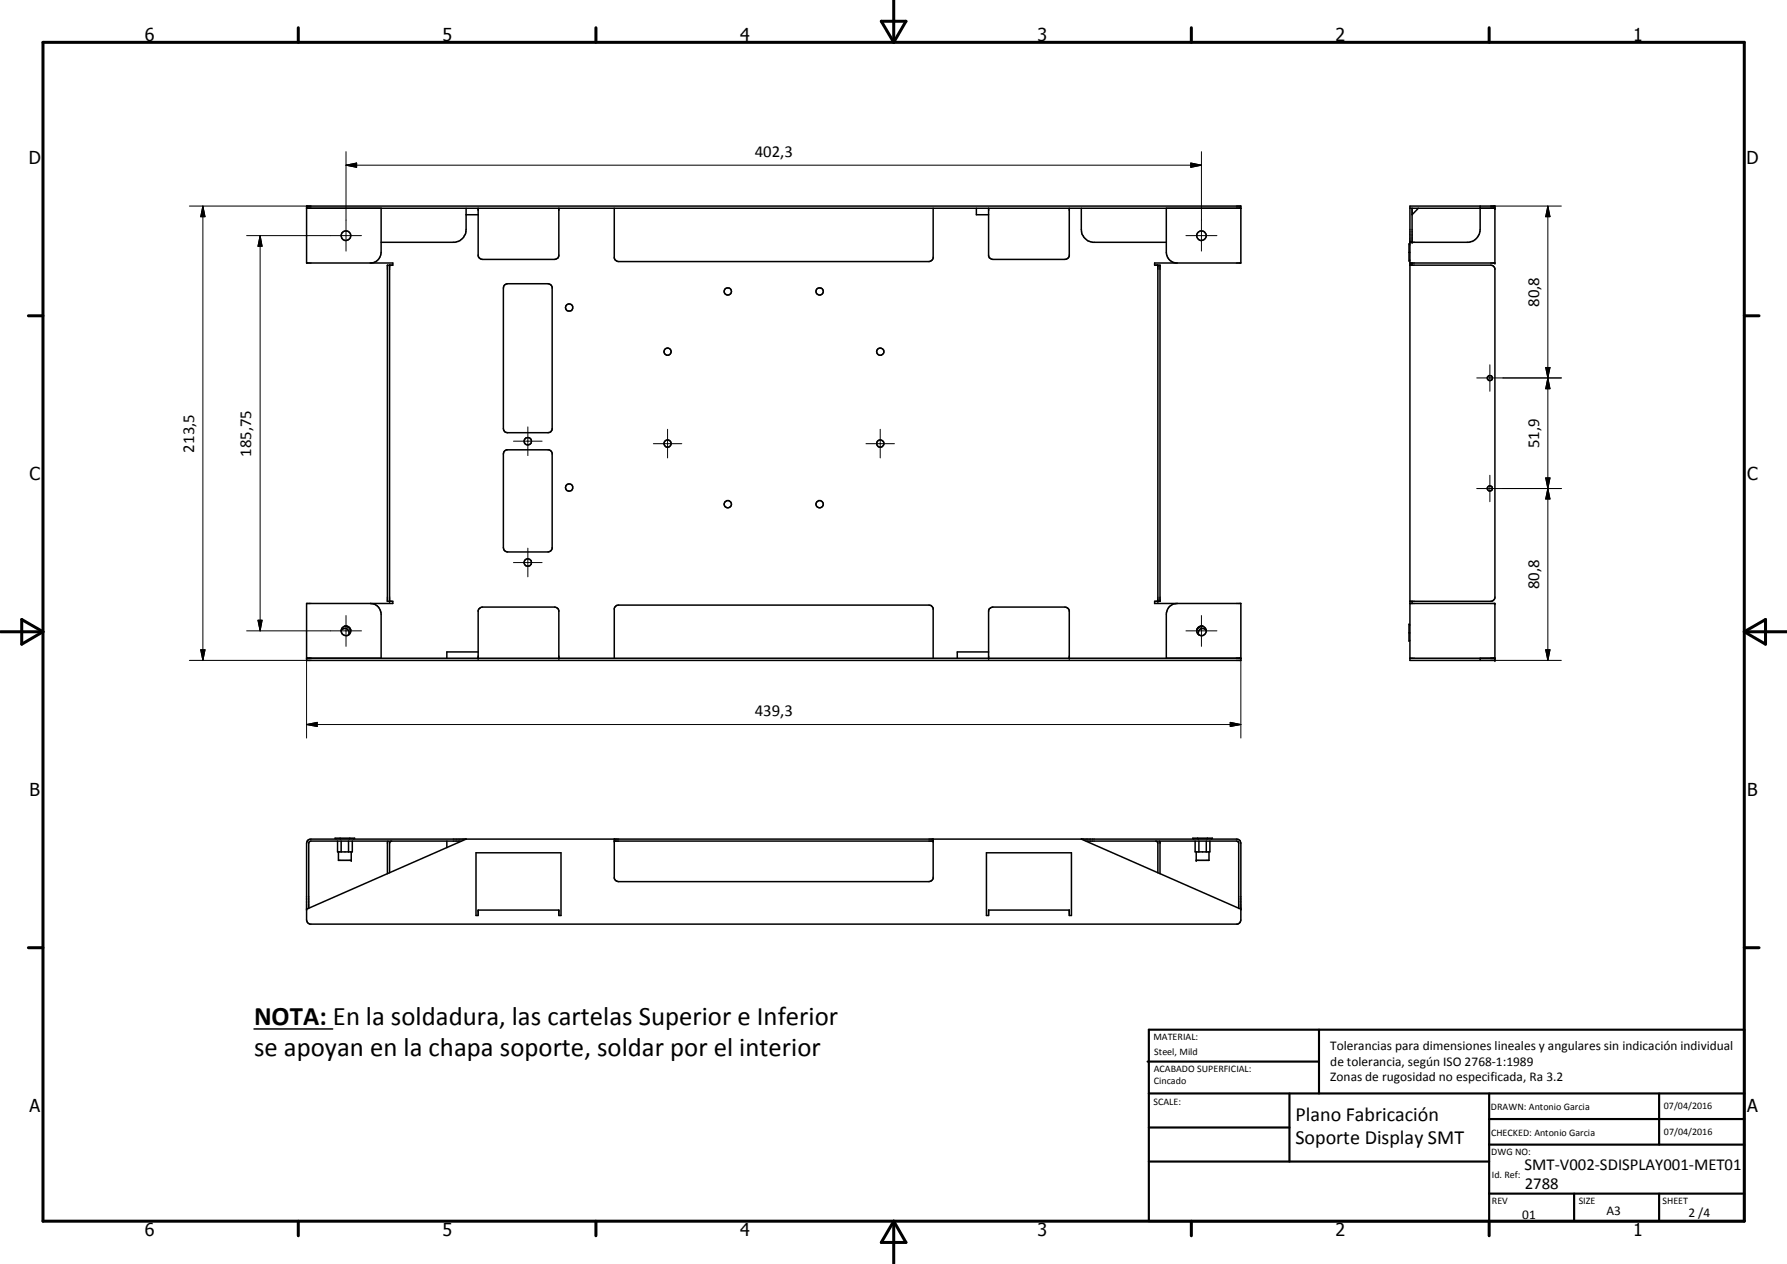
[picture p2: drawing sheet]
<svg xmlns="http://www.w3.org/2000/svg" width="420mm" height="297mm" viewBox="0 0 420 297" stroke-linecap="round" stroke-linejoin="round" font-family="sans-serif">
<g fill="none" stroke="#000" stroke-width=".35">
<path d="M72.1 48.4h219.6v13.4h-20.2v.5h1.2v79h-1.2v.5h20.2v13.4h-219.6v-13.4h20.3v-.5h-1.3v-79h1.3v-.5h-20.3zM72.1 48.9h219.6M89.6 48.9v10.4a2.52 2.52 0 0 1-2.5 2.5M109.6 48.9v5a3 3 0 0 1-2.6 3h-17.4M109.6 50.5h2.8M112.4 48.9v11.3l.2 .4 .8 .4h17l.7-.3 .3-.5v-11.3M144.4 48.9v11.8l.2 .4 .8 .4h73l.8-.4 .2-.4v-11.8M229.6 48.9v1.6h2.8M232.4 48.9v11.3l.2 .4 .8 .4h17l.5-.2 .5-.6v-11.3M254.2 48.9v5a3 3 0 0 0 2.7 3h17.3M274.2 48.9v10.4a2.52 2.52 0 0 0 2.6 2.5M331.3 59.3h.2"/>
<path d="M331.5 48.9h20M331.5 57.5l-.2-.2v4l.2-.2M332 48.9v8M333.5 48.9l-1.5 1.6M348 48.4v5.5a3.1 3.1 0 0 1-2.6 3h-13.9M91.6 62.3v79M118.6 67.1l.7-.4h9.6l.6 .2 .3 .6v33.4a.96 .96 0 0 1-.9 .8h-9.6a.93 .93 0 0 1-.9-1v-33zM272.2 62.3v79M331.5 61.8h20v-13.4h-20v106.8h20v-13.4h-20M331.5 62.3h19l.6 .2 .4 .6v77.4l-.4 .6-.6 .2h-19M332 61.8v.5M118.7 105.9l.4-.2h10l.6 .6 .1 22.6-.5 .7-.4 .1h-9.6l-.6-.2-.3-.4v-22.4z"/>
<path d="M72.1 154.7h219.6M80.2 148.2a1.01 1.01 0 0 1 1.4-.4 1.01 1.01 0 0 1 .3 1.4M81 147.2h.7M81.2 147.2l.7 .2 .6 .6-.4-.6M87.1 141.8a2.51 2.51 0 0 1 2.5 2.5v10.4M112.4 154.7v-11.2l.2-.5 .8-.3h17l.7 .2 .3 .6v11.2M112.4 153.2h-7.3v1.5M144.4 154.7v-11.7l.6-.7 .4-.1h73l.6 .2 .4 .6v11.7M232.4 154.7v-11.2l.2-.5 .8-.3h17l.5 .1 .5 .7v11.2M232.4 153.2h-7.3v1.5M276.8 141.8a2.51 2.51 0 0 0-2.6 2.5v10.4M282.1 147.2h.8"/>
<path d="M282.6 147.2l-.7 .2-.5 .6 .4-.6M283.6 148.2a1.01 1.01 0 0 0-1.4-.4 1.01 1.01 0 0 0-.3 1.4M331.3 148.7h.2M331.5 154.7h20M331.5 146.9l-.2-.2v4l.2-.2M332 141.3v.5M348 154.7v.5M72.3 197.5l.8-.3 218.1 .1a.87 .87 0 0 1 .5 .9v18l-.2 .6-.5 .4h-218.2l-.5-.4-.2-.6v-18zM79 197.2l-.2-.2h4.6l-.2 .2M79.4 197.7v2.5h3.4v-2.5M80 197v.2M80.2 197.7v2.5"/>
<path d="M81.9 197.7v2.5M82.2 197l-.1 .2M91.2 197.7l-.1 .3v7.3M92.1 197.7l-.5 .3v7.1M105.1 197.7v1.5M108.4 197.7h-35.5l-.3 .3v15.5M109.6 197.2l-37.5 16.5M144.4 197.2v9.2l.4 .6 .6 .2h73l.6-.2 .4-.6v-9.2M144.4 197.7h75M254.2 197.2l37.5 16.5M255.4 197.7h35.5l.3 .3v15.5M271.7 197.7l.5 .3v7.1"/>
<path d="M272.6 197.7l.1 .3v7.3M280.7 197.2l-.3-.2h4.7l-.3 .2M281 197.7v2.5h3.5v-2.5M281.6 197l.1 .2M281.9 197.7v2.5M283.6 197.7v2.5M283.9 197l-.1 .2M79.6 200.2v2h3v-2M111.9 200.4h20v14.7h-.5v-1.2h-19v1.2h-.5zM231.9 200.4h20v14.7h-.5v-1.2h-19v1.2h-.5zM281.3 200.2v2h3v-2M59.7 241.8h18.5"/>
<circle cx="81.3" cy="55.4" r="1.12"/>
<circle cx="282.5" cy="55.4" r="1.12"/>
<circle cx="133.8" cy="72.3" r=".86"/>
<circle cx="171.1" cy="68.5" r=".86"/>
<circle cx="192.7" cy="68.5" r=".86"/>
<circle cx="157" cy="82.7" r=".85"/>
<circle cx="207" cy="82.7" r=".85"/>
<circle cx="350.3" cy="88.8" r=".6"/>
<circle cx="124.1" cy="103.7" r=".88"/>
<circle cx="133.8" cy="114.6" r=".87"/>
<circle cx="157" cy="104.2" r=".85"/>
<circle cx="171.1" cy="118.5" r=".85"/>
<circle cx="192.7" cy="118.5" r=".85"/>
<circle cx="207" cy="104.2" r=".85"/>
<circle cx="350.3" cy="114.8" r=".61"/>
<circle cx="124.1" cy="132.2" r=".86"/>
<circle cx="81.3" cy="148.3" r="1.11"/>
<circle cx="282.5" cy="148.3" r="1.13"/>
</g>
<g fill="#000">
<circle cx="331.5" cy="56.9" r=".18"/>
<circle cx="332" cy="56.9" r=".18"/>
<circle cx="351.5" cy="48.9" r=".18"/>
<circle cx="351.5" cy="48.4" r=".18"/>
<circle cx="91.6" cy="62.3" r=".18"/>
<circle cx="272.2" cy="62.3" r=".18"/>
<circle cx="351.5" cy="61.8" r=".18"/>
<circle cx="91.6" cy="141.3" r=".18"/>
<circle cx="112.4" cy="154.7" r=".18"/>
<circle cx="131.4" cy="154.7" r=".18"/>
<circle cx="232.4" cy="154.7" r=".18"/>
<circle cx="251.4" cy="154.7" r=".18"/>
<circle cx="272.2" cy="141.3" r=".18"/>
<circle cx="351.5" cy="141.8" r=".18"/>
<circle cx="351.5" cy="154.7" r=".18"/>
<circle cx="351.5" cy="155.2" r=".18"/>
<circle cx="144.4" cy="197.7" r=".18"/>
<circle cx="144.4" cy="197.2" r=".18"/>
<circle cx="219.4" cy="197.7" r=".18"/>
<circle cx="219.4" cy="197.2" r=".18"/>
<circle cx="72.1" cy="213.7" r=".18"/>
<circle cx="82.6" cy="202.2" r=".18"/>
<circle cx="281.3" cy="202.2" r=".18"/>
<circle cx="291.7" cy="213.7" r=".18"/>
</g>
<g fill="none" stroke="#000" stroke-width=".71">
<path d="M10.1 9.9h400v277.1h-400zM70.1 6.5v3.4M140.1 6.5v3.4M207.2 5h5.8l-2.9 4.9zM210.1 0v9.9M280.1 6.5v3.4M350.1 6.5v3.4M6.7 74.2h3.4M410.1 74.2h3.5M.1 148.5h10M5.1 145.6l5 2.9-5 2.9zM410.1 148.5h10"/>
<path d="M410.1 148.5l5-2.9v5.8zM6.7 222.7h3.4M410.1 222.7h3.5M70.1 287v3.4M140.1 287v3.4M210.1 287v10M210.1 287l2.9 5h-5.8zM280.1 287v3.4M350.1 287v3.4"/>
</g>
<g fill="none" stroke="#000" stroke-width=".51">
<path d="M269.8 249.5h40.3M270.1 242h140v45h-140zM270.1 257h140M303.2 257v16M310.1 242v15M350.1 257v30M390.1 257v12M270.1 265h33.1M270.1 273h80M350.1 269h60M350.1 263h60M350.1 280.5h60"/>
<path d="M370.1 280.5v6.5M390.1 280.5v6.5"/>
</g>
<g fill="none" stroke="#000" stroke-width=".24">
<path d="M81.4 38.8l2.5-.5v1zM81.4 35.6v23.4M81.4 38.8h201.1M280 38.3l2.5 .5-2.5 .5zM282.5 35.6v23.4M44.5 48.4h28.6M47.7 48.4l.5 2.5h-1zM47.7 48.4v106.8M58 55.4h27M61.2 55.4l.4 2.5h-.9zM61.2 55.4v92.9M278.8 55.4h7.3"/>
<path d="M350.5 48.4h16.6M363.9 48.4l.5 2.5h-1zM363.9 48.4v106.8M347.2 88.8h19.9M350.3 85.7v6.2M363.4 86.4h1l-.5 2.4zM363.9 88.8l.5 2.6h-1zM120.7 103.7h6.8M124.1 100.3v6.8M153.6 104.3h6.7M157 100.9v6.7M203.6 104.3h6.7"/>
<path d="M207 100.9v6.7M347.2 114.8h19.9M350.3 111.7v6.2M363.4 112.3h1l-.5 2.5zM363.9 114.8l.5 2.5h-1zM120.7 132.2h6.8M124.1 128.8v6.8M44.5 155.2h28.6M47.2 152.7h1l-.5 2.5zM58 148.3h27M60.7 145.8h.9l-.4 2.5zM72.1 154.7v18.7"/>
<path d="M81.4 144.7v7.2M278.8 148.3h7.3M282.5 144.7v7.2M291.7 154.7v18.7M348 155.2h19.1M363.4 152.7h1l-.5 2.5zM72.1 170.3l2.5-.5v.9zM72.1 170.3h219.6M289.3 169.8l2.4 .5-2.4 .4z"/>
</g>
<g fill="#000">
<path d="M81.4 38.8l2.5-.5v1zM280 38.3l2.5 .5-2.5 .5zM47.7 48.4l.5 2.5h-1zM61.2 55.4l.4 2.5h-.9zM363.9 48.4l.5 2.5h-1zM363.4 86.4h1l-.5 2.4zM363.9 88.8l.5 2.6h-1zM363.4 112.3h1l-.5 2.5zM363.9 114.8l.5 2.5h-1zM47.2 152.7h1l-.5 2.5zM60.7 145.8h.9l-.4 2.5zM363.4 152.7h1l-.5 2.5z"/>
<path d="M72.1 170.3l2.5-.5v.9zM289.3 169.8l2.4 .5-2.4 .4z"/>
</g>
<g font-size="6.3">
<text x="59.8" y="240.9">NOTA: En la soldadura, las cartelas Superior e Inferior</text>
<text x="59.8" y="248.1">se apoyan en la chapa soporte, soldar por el interior</text>
</g>
<g font-size="4.7">
<text x="304.6" y="263.5">Plano Fabricación</text>
<text x="304.6" y="268.9">Soporte Display SMT</text>
</g>
<g font-size="4.2">
<text x="34" y="9.6">6</text>
<text x="104" y="9.6">5</text>
<text x="174" y="9.6">4</text>
<text x="244" y="9.6">3</text>
<text x="314" y="9.6">2</text>
<text x="384" y="9.6">1</text>
<text x="6.8" y="38.7">D</text>
<text x="410.6" y="38.7">D</text>
<text x="7" y="112.9">C</text>
<text x="410.8" y="112.9">C</text>
<text x="7" y="187.1">B</text>
<text x="410.8" y="187.1">B</text>
<text x="7" y="261.4">A</text>
<text x="410.8" y="261.4">A</text>
<text x="34" y="290.4">6</text>
<text x="104" y="290.4">5</text>
<text x="174" y="290.4">4</text>
<text x="244" y="290.4">3</text>
<text x="314" y="290.4">2</text>
<text x="384" y="290.4">1</text>
</g>
<g font-size="3.9">
<text x="177.5" y="36.8">402,3</text>
<text x="361.9" y="72.2" transform="rotate(-90 361.9 72.2)">80,8</text>
<text x="45.7" y="106.3" transform="rotate(-90 45.7 106.3)">213,5</text>
<text x="59.1" y="107.3" transform="rotate(-90 59.1 107.3)">185,75</text>
<text x="361.9" y="105.3" transform="rotate(-90 361.9 105.3)">51,9</text>
<text x="361.9" y="138.5" transform="rotate(-90 361.9 138.5)">80,8</text>
<text x="177.5" y="168.2">439,3</text>
<text x="358.5" y="275">SMT-V002-SDISPLAY001-MET01</text>
<text x="358.5" y="279.4">2788</text>
</g>
<g font-size="3.1">
<text x="312.7" y="246.8">Tolerancias para dimensiones lineales y angulares sin indicación individual</text>
<text x="312.7" y="250.4">de tolerancia, según ISO 2768-1:1989</text>
<text x="312.7" y="254">Zonas de rugosidad no especificada, Ra 3.2</text>
<text x="357.9" y="286.4">01</text>
<text x="377.7" y="285.6">A3</text>
<text x="397" y="285.9">2 /4</text>
</g>
<g font-size="2.4">
<text x="271.2" y="244.4">MATERIAL:</text>
<text x="271.3" y="252">ACABADO SUPERFICIAL:</text>
<text x="271.4" y="247.9">Steel, Mild</text>
<text x="271.3" y="254.6">Cincado</text>
<text x="271.2" y="259.7">SCALE:</text>
<text x="350.6" y="260.9">DRAWN: Antonio Garcia</text>
<text x="391.2" y="260.6">07/04/2016</text>
<text x="350.6" y="267">CHECKED: Antonio Garcia</text>
<text x="391.2" y="266.7">07/04/2016</text>
<text x="350.6" y="271.4">DWG NO:</text>
<text x="350.8" y="276.9">Id. Ref:</text>
<text x="350.8" y="282.8">REV</text>
<text x="371.2" y="282.9">SIZE</text>
<text x="390.9" y="282.9">SHEET</text>
</g>
</svg>
